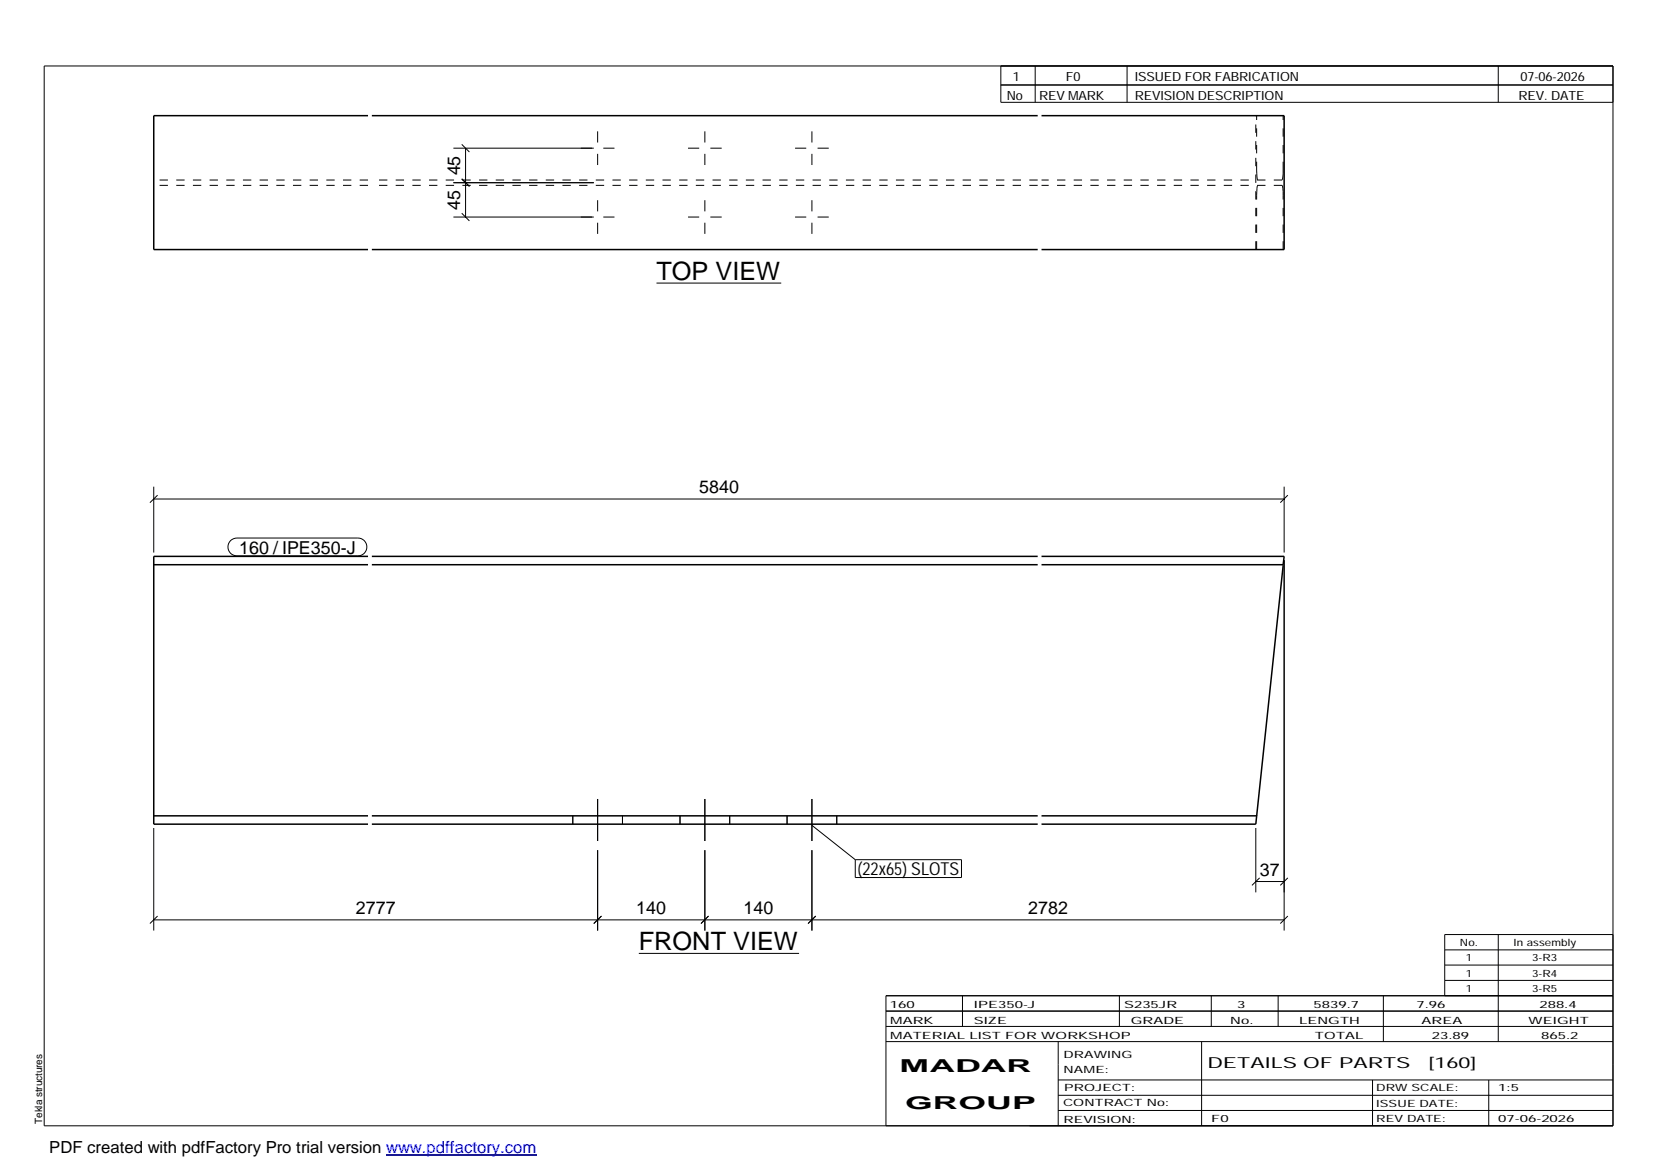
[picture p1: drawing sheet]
<svg xmlns="http://www.w3.org/2000/svg" width="420mm" height="297mm" viewBox="0 0 420 297" stroke-linecap="round" stroke-linejoin="round" font-family="sans-serif">
<g fill="none" stroke="#000" stroke-width=".25">
<path d="M11.2 16.7h398.3v269.1h-398.3zM254.1 16.7v9.3h155.4M262.8 16.7v9.3M286.1 16.7v9.3M380.4 16.7v9.3M115.1 37.6h35.6M117.2 36.6l2 2M118.2 37.6v17.5M151.7 33.3v2.9M151.7 39.1v2.8M153.2 37.6h2.8M174.7 37.6h2.8"/>
<path d="M178.9 33.3v2.9M178.9 39.1v2.8M180.3 37.6h2.9M201.8 37.6h2.9M206.1 33.3v2.9M206.1 39.1v2.8M207.6 37.6h2.8M254.1 21.6h155.4M115.1 55.1h35.6M115.1 46.4h35.6M117.2 54.1l2 2M117.2 45.4l2 1.9"/>
<path d="M151.7 50.8v2.9M151.7 56.5v2.9M153.2 55.1h2.8M174.7 55.1h2.8M178.9 50.8v2.9M178.9 56.5v2.9M180.3 55.1h2.9M201.8 55.1h2.9M206.1 50.8v2.9M206.1 56.5v2.9M207.6 55.1h2.8M166.7 71.9h31.6"/>
<path d="M39 126.7h287M39 123.6v16.7M40 125.7l-1.9 1.9M58.5 137.2l.8-.4 .9-.2h30.6a2.26 2.26 0 0 1 2.3 2.3 2.26 2.26 0 0 1-2.3 2.2h-30.6a2.27 2.27 0 0 1-2.2-1.4 2.27 2.27 0 0 1 .5-2.5zM326 123.6v16.7M326.9 125.7l-1.9 1.9M326 142.2v94M39 210.2v26M145.4 207.1v2.1M151.7 202.8v10.7M151.7 215.8v20.4M158 207.1v2.1"/>
<path d="M172.6 207.1v2.1M178.9 202.8v10.7M178.9 215.8v20.4M185.3 207.1v2.1M199.8 207.1v2.1M206.1 202.8v10.7M206.1 215.8v20.4M206.1 209.5l11 8.8M212.4 207.1v2.1M217.1 218.3h27v4.5h-27zM318.8 210.2v16.4M39 233.5h287"/>
<path d="M40 232.6l-1.9 1.9M152.7 232.6l-2 1.9M179.9 232.6l-1.9 1.9M207.1 232.6l-2 1.9M318.8 223.8h7.2M319.8 222.9l-2 1.9M326.9 222.9l-1.9 1.9M326.9 232.6l-1.9 1.9M380.4 237.3v27.1M409.5 237.3h-42.7v15.5M162.2 242h40.7M224.9 256.7h184.6"/>
<path d="M244.3 252.8v7.8M284.2 252.8v7.8M307.5 252.8v7.8M324.5 252.8v7.8M351.2 252.8v11.6M366.8 241.2h42.7M366.8 245h42.7M366.8 248.9h42.7M409.5 252.8h-184.6v33M224.9 264.4h184.6M224.9 260.6h184.6M268.6 264.4v21.4"/>
<path d="M268.6 274.2h140.9M268.6 278.1h140.9M305.1 264.4v21.4M348.4 274.2v11.6M378 274.2v11.6M268.6 281.9h140.9"/>
</g>
<g fill="none" stroke="#000" stroke-width=".38">
<path d="M93.4 29.4h-54.4v34h54.4M94.4 29.4h169M264.4 29.4h61.6v34h-61.6M94.4 63.4h169M39 143.4h54.4M93.4 141.3h-54.4v67.9h54.4M94.4 143.4h169M94.4 141.3h169M264.4 141.3h61.6l-.2 2.1M264.4 143.4h61.4M325.8 143.4l-7 65.8h-54.4M39 207.1h54.4"/>
<path d="M94.4 207.1h169M94.4 209.2h169M264.4 207.1h54.6"/>
</g>
<g fill="none" stroke="#000" stroke-width=".25" stroke-dasharray="2.1 2.1" stroke-linecap="butt">
<path d="M93.4 45.7h-54.4M93.4 47.1h-54.4M263.4 45.7h-169M263.4 47.1h-169M319 43.2v-13.8M319 43.2l.1 .9M319.1 44.1v.8M319.1 48.6l-.1 1M319.1 44.9l.1 .6M319.1 47.8v.8M319.2 45.5l.1 .2M319.2 47.2l-.1 .6"/>
<path d="M319.3 47.1l-.1 .1M325.5 45.7h-61.1M325.5 47.1h-61.1M325.5 45.7l.1-.2M325.6 45.5l.1-.6M325.6 47.2l-.1-.1M325.7 44.9l.1-.8M325.7 47.8l-.1-.6M325.8 43.2v-13.8M325.8 44.1v-.9M325.8 49.6v-1M325.8 48.6l-.1-.8"/>
<path d="M318.8 63.4v-34M319 63.4v-13.8M325.8 63.4v-13.8M319.1 206.9l-.1 .2"/>
</g>
<path d="M98 293.3h38.2" fill="none" stroke="#00f" stroke-width=".3"/>
<g font-size="6.4">
<text x="166.7" y="71.1">TOP VIEW</text>
<text x="162.2" y="241.3">FRONT VIEW</text>
</g>
<g font-size="4.5">
<text x="116.8" y="44.5" transform="rotate(-90 116.8 44.5)">45</text>
<text x="116.8" y="53.2" transform="rotate(-90 116.8 53.2)">45</text>
<text x="177.5" y="125.3">5840</text>
<text x="60.7" y="140.6">160 / IPE350-J</text>
<text x="217.7" y="222.2">(22x65) SLOTS</text>
<text x="319.9" y="222.4">37</text>
<text x="90.3" y="232.1">2777</text>
<text x="161.5" y="232.1">140</text>
<text x="188.8" y="232.1">140</text>
<text x="261" y="232.1">2782</text>
<text x="228.4" y="272.3">MADAR</text>
<text x="229.8" y="281.6">GROUP</text>
</g>
<text font-size="4.2" x="12.5" y="292.7">PDF created with pdfFactory Pro trial version www.pdffactory.com</text>
<g font-size="3.9">
<text x="306.5" y="271.3">DETAILS OF PARTS</text>
<text x="362.7" y="271.3">[160]</text>
</g>
<g font-size="3.2">
<text x="257.1" y="20.5">1</text>
<text x="270.6" y="20.5">F0</text>
<text x="288.1" y="20.5">ISSUED FOR FABRICATION</text>
<text x="386" y="20.5">07-06-2026</text>
<text x="255.6" y="25.5">No</text>
<text x="263.8" y="25.5">REV MARK</text>
<text x="288.1" y="25.5">REVISION DESCRIPTION</text>
<text x="385.5" y="25.5">REV. DATE</text>
</g>
<g font-size="2.5">
<text x="370.6" y="240.2">No.</text>
<text x="372.1" y="244.1">1</text>
<text x="384.3" y="240.2">In assembly</text>
<text x="389" y="244.1">3-R3</text>
<text x="372.1" y="247.9">1</text>
<text x="372.1" y="251.8">1</text>
<text x="389" y="247.9">3-R4</text>
<text x="389" y="251.8">3-R5</text>
<text x="225.9" y="255.9">160</text>
<text x="247.3" y="255.9">IPE350-J</text>
<text x="285.4" y="255.9">S235JR</text>
<text x="314.1" y="255.9">3</text>
<text x="333.5" y="255.9">5839.7</text>
<text x="359.6" y="255.9">7.96</text>
<text x="390.8" y="255.9">288.4</text>
<text x="226" y="263.7">MATERIAL LIST FOR WORKSHOP</text>
<text x="226" y="259.9">MARK</text>
<text x="247.2" y="259.9">SIZE</text>
<text x="287.1" y="259.9">GRADE</text>
<text x="312.3" y="259.9">No.</text>
<text x="329.8" y="259.9">LENGTH</text>
<text x="333.8" y="263.7">TOTAL</text>
<text x="360.9" y="259.9">AREA</text>
<text x="363.5" y="263.7">23.89</text>
<text x="388.1" y="259.9">WEIGHT</text>
<text x="391.3" y="263.7">865.2</text>
<text x="270" y="268.5">DRAWING</text>
<text x="270" y="272.5">NAME:</text>
<text x="269.9" y="280.9">CONTRACT No:</text>
<text x="270.2" y="277">PROJECT:</text>
<text x="349.4" y="277.1">DRW SCALE:</text>
<text x="349.4" y="281">ISSUE DATE:</text>
<text x="380.4" y="277.1">1:5</text>
<text x="10.7" y="285.4" transform="rotate(-90 10.7 285.4)">Tekla structures</text>
<text x="270" y="285">REVISION:</text>
<text x="307.5" y="284.8">F0</text>
<text x="349.4" y="284.8">REV DATE:</text>
<text x="380.4" y="284.8">07-06-2026</text>
</g>
</svg>
